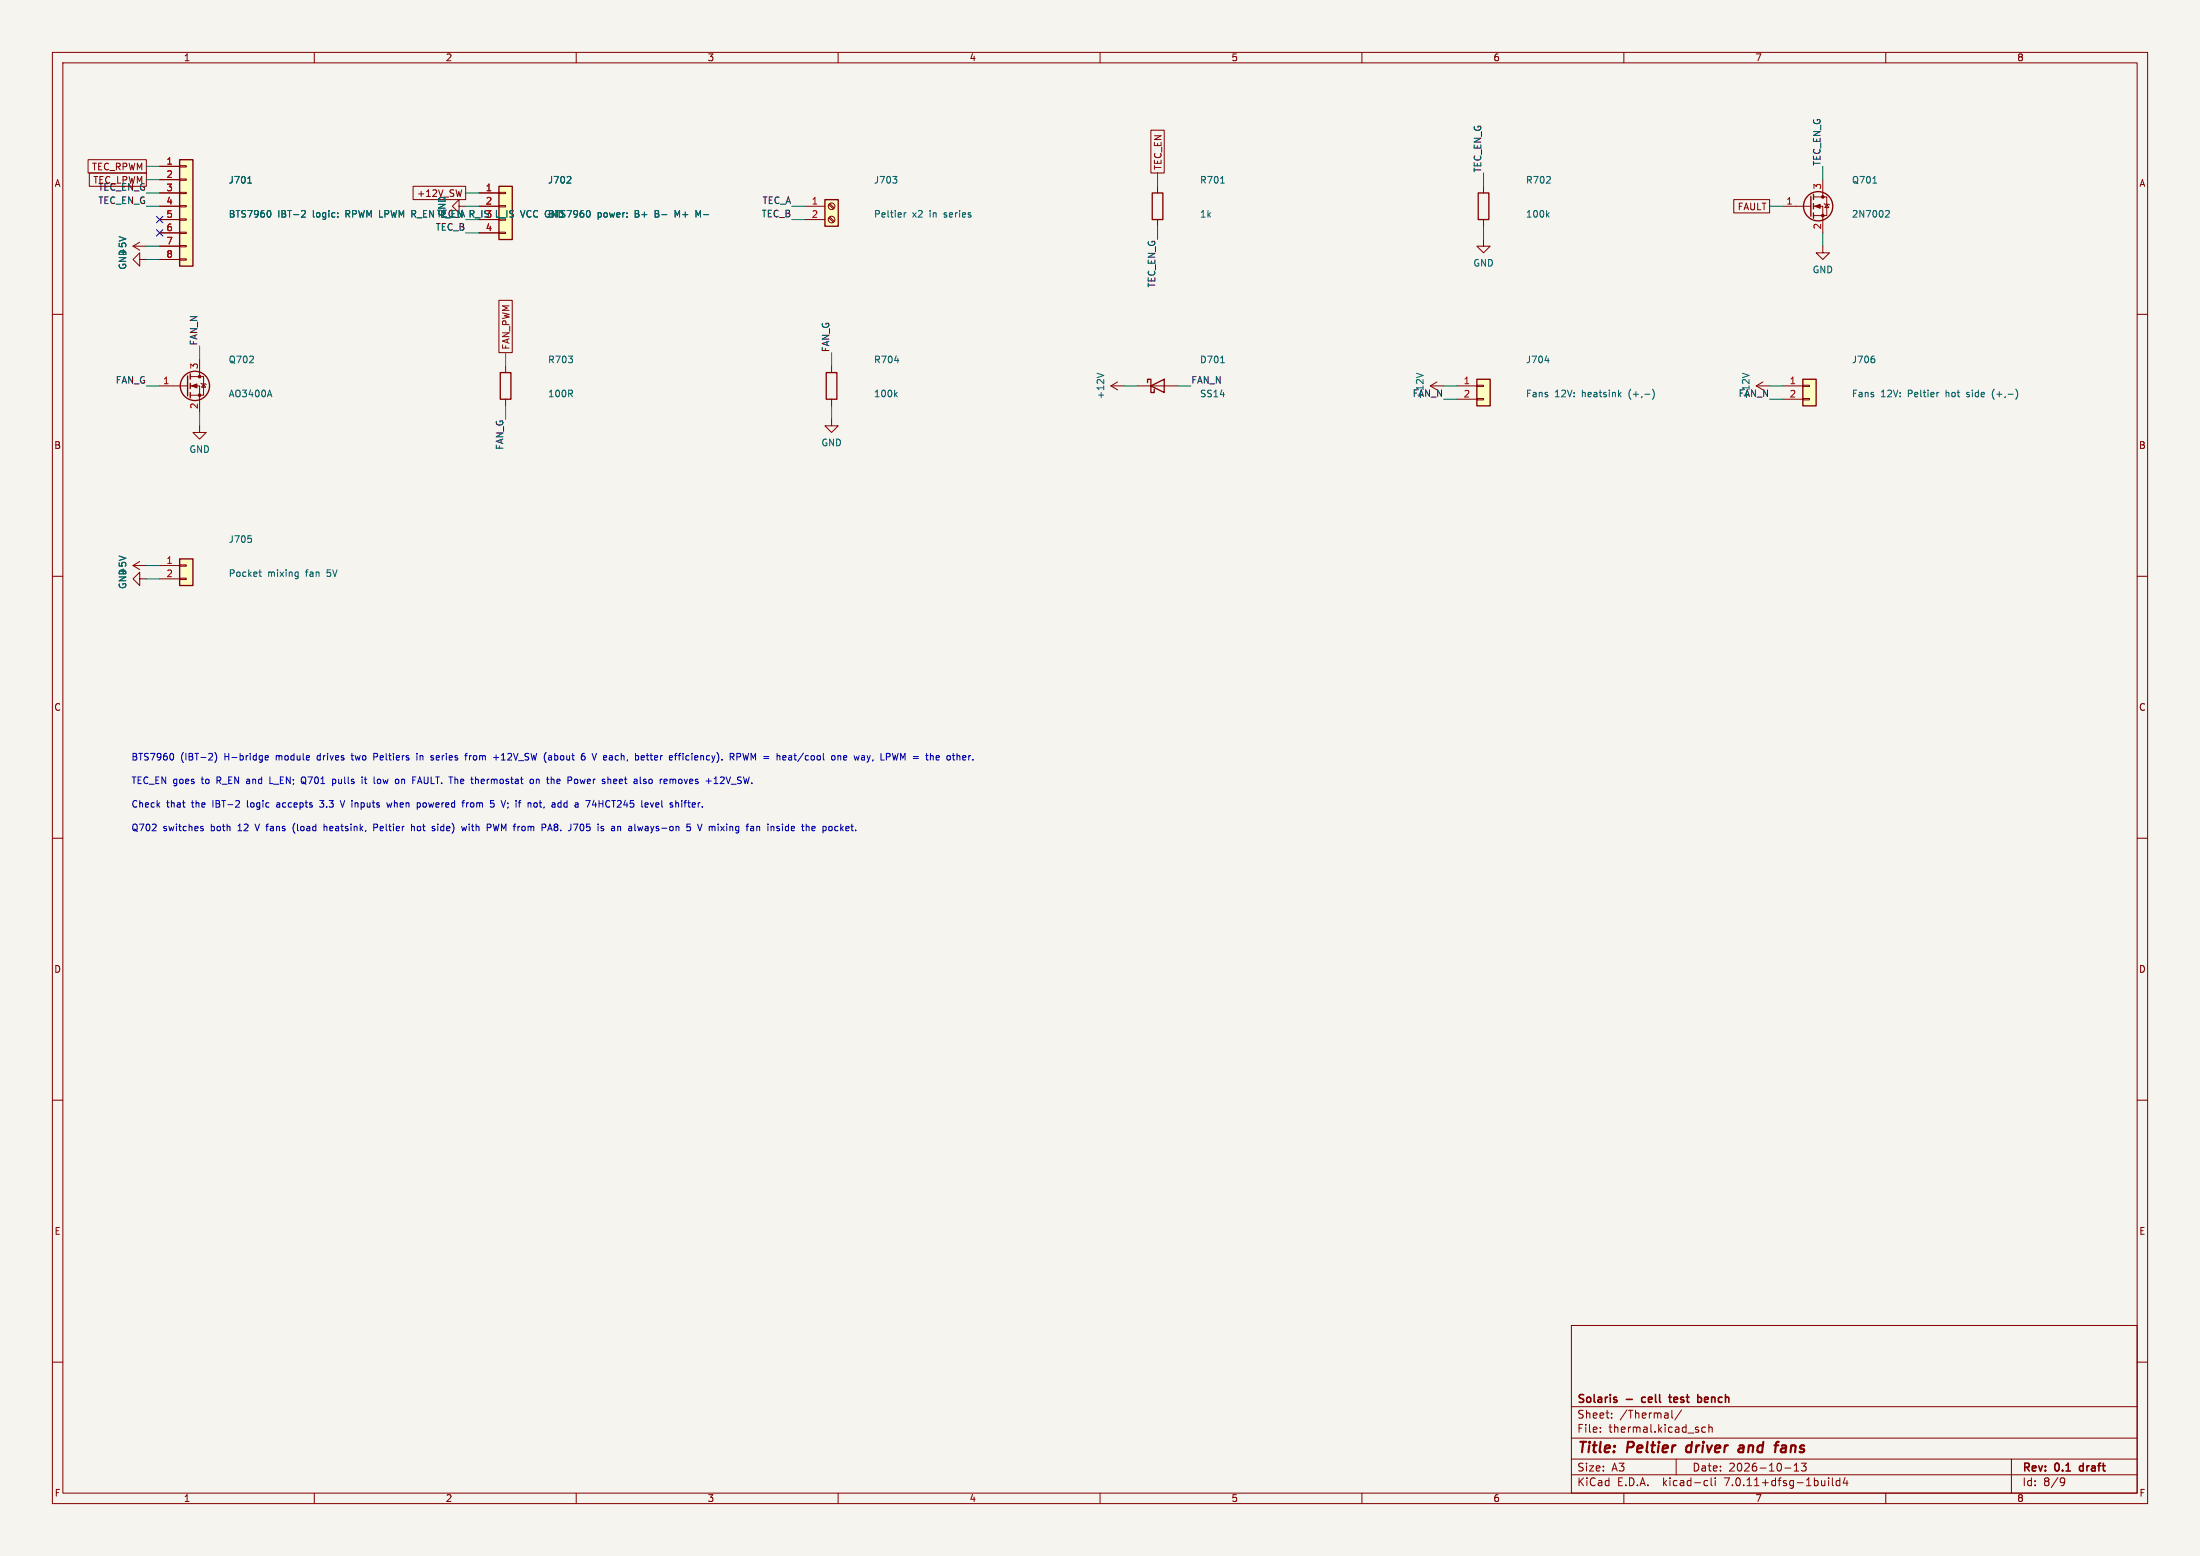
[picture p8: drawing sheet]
(kicad_sch
 (version 20230121)
 (generator eeschema)
 (paper "A3")
 (title_block
  (title "Peltier driver and fans")
  (date "2026-10-13")
  (rev "0.1 draft")
  (company "Solaris - cell test bench"))
 (lib_symbols
  (symbol "Connector_Generic:Conn_01x08"
   (pin_names
    (offset 1.016) hide) (in_bom yes) (on_board yes)
   (property "Reference" "J" (at 0 10.16 0) (effects (font (size 1.27 1.27))))
   (property "Value" "Conn_01x08" (at 0 -12.7 0) (effects (font (size 1.27 1.27))))
   (property "Footprint" "" (at 0 0 0) (effects (font (size 1.27 1.27)) hide))
   (property "Datasheet" "~" (at 0 0 0) (effects (font (size 1.27 1.27)) hide))
   (symbol "Conn_01x08_1_1"
    (rectangle (start -1.27 -10.033) (end 0 -10.287) (stroke (width 0.1524) (type default)) (fill (type none)))
    (rectangle (start -1.27 -7.493) (end 0 -7.747) (stroke (width 0.1524) (type default)) (fill (type none)))
    (rectangle (start -1.27 -4.953) (end 0 -5.207) (stroke (width 0.1524) (type default)) (fill (type none)))
    (rectangle (start -1.27 -2.413) (end 0 -2.667) (stroke (width 0.1524) (type default)) (fill (type none)))
    (rectangle (start -1.27 0.127) (end 0 -0.127) (stroke (width 0.1524) (type default)) (fill (type none)))
    (rectangle (start -1.27 2.667) (end 0 2.413) (stroke (width 0.1524) (type default)) (fill (type none)))
    (rectangle (start -1.27 5.207) (end 0 4.953) (stroke (width 0.1524) (type default)) (fill (type none)))
    (rectangle (start -1.27 7.747) (end 0 7.493) (stroke (width 0.1524) (type default)) (fill (type none)))
    (rectangle (start -1.27 8.89) (end 1.27 -11.43) (stroke (width 0.254) (type default)) (fill (type background)))
    (pin passive line (at -5.08 7.62 0) (length 3.81) (name "Pin_1" (effects (font (size 1.27 1.27)))) (number "1" (effects (font (size 1.27 1.27)))))
    (pin passive line (at -5.08 5.08 0) (length 3.81) (name "Pin_2" (effects (font (size 1.27 1.27)))) (number "2" (effects (font (size 1.27 1.27)))))
    (pin passive line (at -5.08 2.54 0) (length 3.81) (name "Pin_3" (effects (font (size 1.27 1.27)))) (number "3" (effects (font (size 1.27 1.27)))))
    (pin passive line (at -5.08 0 0) (length 3.81) (name "Pin_4" (effects (font (size 1.27 1.27)))) (number "4" (effects (font (size 1.27 1.27)))))
    (pin passive line (at -5.08 -2.54 0) (length 3.81) (name "Pin_5" (effects (font (size 1.27 1.27)))) (number "5" (effects (font (size 1.27 1.27)))))
    (pin passive line (at -5.08 -5.08 0) (length 3.81) (name "Pin_6" (effects (font (size 1.27 1.27)))) (number "6" (effects (font (size 1.27 1.27)))))
    (pin passive line (at -5.08 -7.62 0) (length 3.81) (name "Pin_7" (effects (font (size 1.27 1.27)))) (number "7" (effects (font (size 1.27 1.27)))))
    (pin passive line (at -5.08 -10.16 0) (length 3.81) (name "Pin_8" (effects (font (size 1.27 1.27)))) (number "8" (effects (font (size 1.27 1.27)))))))
  (symbol "power:+5V"
   (power)
   (pin_names
    (offset 0)) (in_bom yes) (on_board yes)
   (property "Reference" "#PWR" (at 0 -3.81 0) (effects (font (size 1.27 1.27)) hide))
   (property "Value" "+5V" (at 0 3.556 0) (effects (font (size 1.27 1.27))))
   (property "Footprint" "" (at 0 0 0) (effects (font (size 1.27 1.27)) hide))
   (property "Datasheet" "" (at 0 0 0) (effects (font (size 1.27 1.27)) hide))
   (symbol "+5V_0_1"
    (polyline (pts (xy -0.762 1.27) (xy 0 2.54)) (stroke (width 0) (type default)) (fill (type none)))
    (polyline (pts (xy 0 0) (xy 0 2.54)) (stroke (width 0) (type default)) (fill (type none)))
    (polyline (pts (xy 0 2.54) (xy 0.762 1.27)) (stroke (width 0) (type default)) (fill (type none))))
   (symbol "+5V_1_1"
    (pin power_in line (at 0 0 90) (length 0) hide (name "+5V" (effects (font (size 1.27 1.27)))) (number "1" (effects (font (size 1.27 1.27)))))))
  (symbol "power:GND"
   (power)
   (pin_names
    (offset 0)) (in_bom yes) (on_board yes)
   (property "Reference" "#PWR" (at 0 -6.35 0) (effects (font (size 1.27 1.27)) hide))
   (property "Value" "GND" (at 0 -3.81 0) (effects (font (size 1.27 1.27))))
   (property "Footprint" "" (at 0 0 0) (effects (font (size 1.27 1.27)) hide))
   (property "Datasheet" "" (at 0 0 0) (effects (font (size 1.27 1.27)) hide))
   (symbol "GND_0_1"
    (polyline (pts (xy 0 0) (xy 0 -1.27) (xy 1.27 -1.27) (xy 0 -2.54) (xy -1.27 -1.27) (xy 0 -1.27)) (stroke (width 0) (type default)) (fill (type none))))
   (symbol "GND_1_1"
    (pin power_in line (at 0 0 270) (length 0) hide (name "GND" (effects (font (size 1.27 1.27)))) (number "1" (effects (font (size 1.27 1.27)))))))
  (symbol "Connector_Generic:Conn_01x04"
   (pin_names
    (offset 1.016) hide) (in_bom yes) (on_board yes)
   (property "Reference" "J" (at 0 5.08 0) (effects (font (size 1.27 1.27))))
   (property "Value" "Conn_01x04" (at 0 -7.62 0) (effects (font (size 1.27 1.27))))
   (property "Footprint" "" (at 0 0 0) (effects (font (size 1.27 1.27)) hide))
   (property "Datasheet" "~" (at 0 0 0) (effects (font (size 1.27 1.27)) hide))
   (symbol "Conn_01x04_1_1"
    (rectangle (start -1.27 -4.953) (end 0 -5.207) (stroke (width 0.1524) (type default)) (fill (type none)))
    (rectangle (start -1.27 -2.413) (end 0 -2.667) (stroke (width 0.1524) (type default)) (fill (type none)))
    (rectangle (start -1.27 0.127) (end 0 -0.127) (stroke (width 0.1524) (type default)) (fill (type none)))
    (rectangle (start -1.27 2.667) (end 0 2.413) (stroke (width 0.1524) (type default)) (fill (type none)))
    (rectangle (start -1.27 3.81) (end 1.27 -6.35) (stroke (width 0.254) (type default)) (fill (type background)))
    (pin passive line (at -5.08 2.54 0) (length 3.81) (name "Pin_1" (effects (font (size 1.27 1.27)))) (number "1" (effects (font (size 1.27 1.27)))))
    (pin passive line (at -5.08 0 0) (length 3.81) (name "Pin_2" (effects (font (size 1.27 1.27)))) (number "2" (effects (font (size 1.27 1.27)))))
    (pin passive line (at -5.08 -2.54 0) (length 3.81) (name "Pin_3" (effects (font (size 1.27 1.27)))) (number "3" (effects (font (size 1.27 1.27)))))
    (pin passive line (at -5.08 -5.08 0) (length 3.81) (name "Pin_4" (effects (font (size 1.27 1.27)))) (number "4" (effects (font (size 1.27 1.27)))))))
  (symbol "Connector:Screw_Terminal_01x02"
   (pin_names
    (offset 1.016) hide) (in_bom yes) (on_board yes)
   (property "Reference" "J" (at 0 2.54 0) (effects (font (size 1.27 1.27))))
   (property "Value" "Screw_Terminal_01x02" (at 0 -5.08 0) (effects (font (size 1.27 1.27))))
   (property "Footprint" "" (at 0 0 0) (effects (font (size 1.27 1.27)) hide))
   (property "Datasheet" "~" (at 0 0 0) (effects (font (size 1.27 1.27)) hide))
   (symbol "Screw_Terminal_01x02_1_1"
    (rectangle (start -1.27 1.27) (end 1.27 -3.81) (stroke (width 0.254) (type default)) (fill (type background)))
    (circle (center 0 -2.54) (radius 0.635) (stroke (width 0.1524) (type default)) (fill (type none)))
    (polyline (pts (xy -0.5334 -2.2098) (xy 0.3302 -3.048)) (stroke (width 0.1524) (type default)) (fill (type none)))
    (polyline (pts (xy -0.5334 0.3302) (xy 0.3302 -0.508)) (stroke (width 0.1524) (type default)) (fill (type none)))
    (polyline (pts (xy -0.3556 -2.032) (xy 0.508 -2.8702)) (stroke (width 0.1524) (type default)) (fill (type none)))
    (polyline (pts (xy -0.3556 0.508) (xy 0.508 -0.3302)) (stroke (width 0.1524) (type default)) (fill (type none)))
    (circle (center 0 0) (radius 0.635) (stroke (width 0.1524) (type default)) (fill (type none)))
    (pin passive line (at -5.08 0 0) (length 3.81) (name "Pin_1" (effects (font (size 1.27 1.27)))) (number "1" (effects (font (size 1.27 1.27)))))
    (pin passive line (at -5.08 -2.54 0) (length 3.81) (name "Pin_2" (effects (font (size 1.27 1.27)))) (number "2" (effects (font (size 1.27 1.27)))))))
  (symbol "Device:R"
   (pin_numbers hide)
   (pin_names
    (offset 0)) (in_bom yes) (on_board yes)
   (property "Reference" "R" (at 2.032 0 90) (effects (font (size 1.27 1.27))))
   (property "Value" "R" (at 0 0 90) (effects (font (size 1.27 1.27))))
   (property "Footprint" "" (at -1.778 0 90) (effects (font (size 1.27 1.27)) hide))
   (property "Datasheet" "~" (at 0 0 0) (effects (font (size 1.27 1.27)) hide))
   (symbol "R_0_1"
    (rectangle (start -1.016 -2.54) (end 1.016 2.54) (stroke (width 0.254) (type default)) (fill (type none))))
   (symbol "R_1_1"
    (pin passive line (at 0 3.81 270) (length 1.27) (name "~" (effects (font (size 1.27 1.27)))) (number "1" (effects (font (size 1.27 1.27)))))
    (pin passive line (at 0 -3.81 90) (length 1.27) (name "~" (effects (font (size 1.27 1.27)))) (number "2" (effects (font (size 1.27 1.27)))))))
  (symbol "Transistor_FET:2N7002"
   (pin_names hide) (in_bom yes) (on_board yes)
   (property "Reference" "Q" (at 5.08 1.905 0) (effects (font (size 1.27 1.27)) (justify left)))
   (property "Value" "2N7002" (at 5.08 0 0) (effects (font (size 1.27 1.27)) (justify left)))
   (property "Footprint" "Package_TO_SOT_SMD:SOT-23" (at 5.08 -1.905 0) (effects (font (size 1.27 1.27) italic) (justify left) hide))
   (property "Datasheet" "https://www.onsemi.com/pub/Collateral/NDS7002A-D.PDF" (at 5.08 -3.81 0) (effects (font (size 1.27 1.27)) (justify left) hide))
   (symbol "2N7002_0_1"
    (polyline (pts (xy 0.254 0) (xy -2.54 0)) (stroke (width 0) (type default)) (fill (type none)))
    (polyline (pts (xy 0.254 1.905) (xy 0.254 -1.905)) (stroke (width 0.254) (type default)) (fill (type none)))
    (polyline (pts (xy 0.762 -1.27) (xy 0.762 -2.286)) (stroke (width 0.254) (type default)) (fill (type none)))
    (polyline (pts (xy 0.762 0.508) (xy 0.762 -0.508)) (stroke (width 0.254) (type default)) (fill (type none)))
    (polyline (pts (xy 0.762 2.286) (xy 0.762 1.27)) (stroke (width 0.254) (type default)) (fill (type none)))
    (polyline (pts (xy 2.54 2.54) (xy 2.54 1.778)) (stroke (width 0) (type default)) (fill (type none)))
    (polyline (pts (xy 2.54 -2.54) (xy 2.54 0) (xy 0.762 0)) (stroke (width 0) (type default)) (fill (type none)))
    (polyline (pts (xy 0.762 -1.778) (xy 3.302 -1.778) (xy 3.302 1.778) (xy 0.762 1.778)) (stroke (width 0) (type default)) (fill (type none)))
    (polyline (pts (xy 1.016 0) (xy 2.032 0.381) (xy 2.032 -0.381) (xy 1.016 0)) (stroke (width 0) (type default)) (fill (type outline)))
    (polyline (pts (xy 2.794 0.508) (xy 2.921 0.381) (xy 3.683 0.381) (xy 3.81 0.254)) (stroke (width 0) (type default)) (fill (type none)))
    (polyline (pts (xy 3.302 0.381) (xy 2.921 -0.254) (xy 3.683 -0.254) (xy 3.302 0.381)) (stroke (width 0) (type default)) (fill (type none)))
    (circle (center 1.651 0) (radius 2.794) (stroke (width 0.254) (type default)) (fill (type none)))
    (circle (center 2.54 -1.778) (radius 0.254) (stroke (width 0) (type default)) (fill (type outline)))
    (circle (center 2.54 1.778) (radius 0.254) (stroke (width 0) (type default)) (fill (type outline))))
   (symbol "2N7002_1_1"
    (pin input line (at -5.08 0 0) (length 2.54) (name "G" (effects (font (size 1.27 1.27)))) (number "1" (effects (font (size 1.27 1.27)))))
    (pin passive line (at 2.54 -5.08 90) (length 2.54) (name "S" (effects (font (size 1.27 1.27)))) (number "2" (effects (font (size 1.27 1.27)))))
    (pin passive line (at 2.54 5.08 270) (length 2.54) (name "D" (effects (font (size 1.27 1.27)))) (number "3" (effects (font (size 1.27 1.27)))))))
  (symbol "Transistor_FET:AO3400A"
   (pin_names hide) (in_bom yes) (on_board yes)
   (property "Reference" "Q" (at 5.08 1.905 0) (effects (font (size 1.27 1.27)) (justify left)))
   (property "Value" "AO3400A" (at 5.08 0 0) (effects (font (size 1.27 1.27)) (justify left)))
   (property "Footprint" "Package_TO_SOT_SMD:SOT-23" (at 5.08 -1.905 0) (effects (font (size 1.27 1.27) italic) (justify left) hide))
   (property "Datasheet" "http://www.aosmd.com/pdfs/datasheet/AO3400A.pdf" (at 5.08 -3.81 0) (effects (font (size 1.27 1.27)) (justify left) hide))
   (symbol "AO3400A_0_1"
    (polyline (pts (xy 0.254 0) (xy -2.54 0)) (stroke (width 0) (type default)) (fill (type none)))
    (polyline (pts (xy 0.254 1.905) (xy 0.254 -1.905)) (stroke (width 0.254) (type default)) (fill (type none)))
    (polyline (pts (xy 0.762 -1.27) (xy 0.762 -2.286)) (stroke (width 0.254) (type default)) (fill (type none)))
    (polyline (pts (xy 0.762 0.508) (xy 0.762 -0.508)) (stroke (width 0.254) (type default)) (fill (type none)))
    (polyline (pts (xy 0.762 2.286) (xy 0.762 1.27)) (stroke (width 0.254) (type default)) (fill (type none)))
    (polyline (pts (xy 2.54 2.54) (xy 2.54 1.778)) (stroke (width 0) (type default)) (fill (type none)))
    (polyline (pts (xy 2.54 -2.54) (xy 2.54 0) (xy 0.762 0)) (stroke (width 0) (type default)) (fill (type none)))
    (polyline (pts (xy 0.762 -1.778) (xy 3.302 -1.778) (xy 3.302 1.778) (xy 0.762 1.778)) (stroke (width 0) (type default)) (fill (type none)))
    (polyline (pts (xy 1.016 0) (xy 2.032 0.381) (xy 2.032 -0.381) (xy 1.016 0)) (stroke (width 0) (type default)) (fill (type outline)))
    (polyline (pts (xy 2.794 0.508) (xy 2.921 0.381) (xy 3.683 0.381) (xy 3.81 0.254)) (stroke (width 0) (type default)) (fill (type none)))
    (polyline (pts (xy 3.302 0.381) (xy 2.921 -0.254) (xy 3.683 -0.254) (xy 3.302 0.381)) (stroke (width 0) (type default)) (fill (type none)))
    (circle (center 1.651 0) (radius 2.794) (stroke (width 0.254) (type default)) (fill (type none)))
    (circle (center 2.54 -1.778) (radius 0.254) (stroke (width 0) (type default)) (fill (type outline)))
    (circle (center 2.54 1.778) (radius 0.254) (stroke (width 0) (type default)) (fill (type outline))))
   (symbol "AO3400A_1_1"
    (pin input line (at -5.08 0 0) (length 2.54) (name "G" (effects (font (size 1.27 1.27)))) (number "1" (effects (font (size 1.27 1.27)))))
    (pin passive line (at 2.54 -5.08 90) (length 2.54) (name "S" (effects (font (size 1.27 1.27)))) (number "2" (effects (font (size 1.27 1.27)))))
    (pin passive line (at 2.54 5.08 270) (length 2.54) (name "D" (effects (font (size 1.27 1.27)))) (number "3" (effects (font (size 1.27 1.27)))))))
  (symbol "Device:D_Schottky"
   (pin_numbers hide)
   (pin_names
    (offset 1.016) hide) (in_bom yes) (on_board yes)
   (property "Reference" "D" (at 0 2.54 0) (effects (font (size 1.27 1.27))))
   (property "Value" "D_Schottky" (at 0 -2.54 0) (effects (font (size 1.27 1.27))))
   (property "Footprint" "" (at 0 0 0) (effects (font (size 1.27 1.27)) hide))
   (property "Datasheet" "~" (at 0 0 0) (effects (font (size 1.27 1.27)) hide))
   (symbol "D_Schottky_0_1"
    (polyline (pts (xy 1.27 0) (xy -1.27 0)) (stroke (width 0) (type default)) (fill (type none)))
    (polyline (pts (xy 1.27 1.27) (xy 1.27 -1.27) (xy -1.27 0) (xy 1.27 1.27)) (stroke (width 0.254) (type default)) (fill (type none)))
    (polyline (pts (xy -1.905 0.635) (xy -1.905 1.27) (xy -1.27 1.27) (xy -1.27 -1.27) (xy -0.635 -1.27) (xy -0.635 -0.635)) (stroke (width 0.254) (type default)) (fill (type none))))
   (symbol "D_Schottky_1_1"
    (pin passive line (at -3.81 0 0) (length 2.54) (name "K" (effects (font (size 1.27 1.27)))) (number "1" (effects (font (size 1.27 1.27)))))
    (pin passive line (at 3.81 0 180) (length 2.54) (name "A" (effects (font (size 1.27 1.27)))) (number "2" (effects (font (size 1.27 1.27)))))))
  (symbol "power:+12V"
   (power)
   (pin_names
    (offset 0)) (in_bom yes) (on_board yes)
   (property "Reference" "#PWR" (at 0 -3.81 0) (effects (font (size 1.27 1.27)) hide))
   (property "Value" "+12V" (at 0 3.556 0) (effects (font (size 1.27 1.27))))
   (property "Footprint" "" (at 0 0 0) (effects (font (size 1.27 1.27)) hide))
   (property "Datasheet" "" (at 0 0 0) (effects (font (size 1.27 1.27)) hide))
   (symbol "+12V_0_1"
    (polyline (pts (xy -0.762 1.27) (xy 0 2.54)) (stroke (width 0) (type default)) (fill (type none)))
    (polyline (pts (xy 0 0) (xy 0 2.54)) (stroke (width 0) (type default)) (fill (type none)))
    (polyline (pts (xy 0 2.54) (xy 0.762 1.27)) (stroke (width 0) (type default)) (fill (type none))))
   (symbol "+12V_1_1"
    (pin power_in line (at 0 0 90) (length 0) hide (name "+12V" (effects (font (size 1.27 1.27)))) (number "1" (effects (font (size 1.27 1.27)))))))
  (symbol "Connector_Generic:Conn_01x02"
   (pin_names
    (offset 1.016) hide) (in_bom yes) (on_board yes)
   (property "Reference" "J" (at 0 2.54 0) (effects (font (size 1.27 1.27))))
   (property "Value" "Conn_01x02" (at 0 -5.08 0) (effects (font (size 1.27 1.27))))
   (property "Footprint" "" (at 0 0 0) (effects (font (size 1.27 1.27)) hide))
   (property "Datasheet" "~" (at 0 0 0) (effects (font (size 1.27 1.27)) hide))
   (symbol "Conn_01x02_1_1"
    (rectangle (start -1.27 -2.413) (end 0 -2.667) (stroke (width 0.1524) (type default)) (fill (type none)))
    (rectangle (start -1.27 0.127) (end 0 -0.127) (stroke (width 0.1524) (type default)) (fill (type none)))
    (rectangle (start -1.27 1.27) (end 1.27 -3.81) (stroke (width 0.254) (type default)) (fill (type background)))
    (pin passive line (at -5.08 0 0) (length 3.81) (name "Pin_1" (effects (font (size 1.27 1.27)))) (number "1" (effects (font (size 1.27 1.27)))))
    (pin passive line (at -5.08 -2.54 0) (length 3.81) (name "Pin_2" (effects (font (size 1.27 1.27)))) (number "2" (effects (font (size 1.27 1.27))))))))
 (symbol
  (lib_id "Connector_Generic:Conn_01x08") (at 35.56 39.37 0) (unit 1) (in_bom yes) (on_board yes) (dnp no)
  (property "Reference" "J701" (at 43.56 34.37 0) (effects (font (size 1.27 1.27)) (justify left)))
  (property "Value" "BTS7960 IBT-2 logic: RPWM LPWM R_EN L_EN R_IS L_IS VCC GND" (at 43.56 40.87 0) (effects (font (size 1.27 1.27)) (justify left)))
  (property "Footprint" "" (at 41.56 37.37 0) (effects (font (size 1.27 1.27)) hide))
  (property "Datasheet" "~" (at 41.56 37.37 0) (effects (font (size 1.27 1.27)) hide)) (pin "1") (pin "2") (pin "3") (pin "4") (pin "5") (pin "6") (pin "7") (pin "8"))
 (wire (pts (xy 30.48 31.75) (xy 27.94 31.75)) (stroke (width 0) (type default)))
 (global_label "TEC_RPWM"
  (shape passive) (at 27.94 31.75 180) (fields_autoplaced) (effects (font (size 1.27 1.27)) (justify right))
  (property "Intersheetrefs" "${INTERSHEET_REFS}" (at 27.94 31.75 0) (effects (font (size 1.27 1.27)) hide)))
 (wire (pts (xy 30.48 34.29) (xy 27.94 34.29)) (stroke (width 0) (type default)))
 (global_label "TEC_LPWM"
  (shape passive) (at 27.94 34.29 180) (fields_autoplaced) (effects (font (size 1.27 1.27)) (justify right))
  (property "Intersheetrefs" "${INTERSHEET_REFS}" (at 27.94 34.29 0) (effects (font (size 1.27 1.27)) hide)))
 (wire (pts (xy 30.48 36.83) (xy 27.94 36.83)) (stroke (width 0) (type default)))
 (label "TEC_EN_G" (at 27.94 36.83 180) (fields_autoplaced) (effects (font (size 1.27 1.27)) (justify right bottom)))
 (wire (pts (xy 30.48 39.37) (xy 27.94 39.37)) (stroke (width 0) (type default)))
 (label "TEC_EN_G" (at 27.94 39.37 180) (fields_autoplaced) (effects (font (size 1.27 1.27)) (justify right bottom)))
 (no_connect (at 30.48 41.91))
 (no_connect (at 30.48 44.45))
 (wire (pts (xy 30.48 46.99) (xy 27.94 46.99)) (stroke (width 0) (type default)))
 (symbol
  (lib_id "power:+5V") (at 27.94 46.99 90) (unit 1) (in_bom no) (on_board no) (dnp no)
  (property "Reference" "#PWR096" (at 27.94 46.99 0) (effects (font (size 1.27 1.27)) hide))
  (property "Value" "+5V" (at 23.44 46.99 0) (effects (font (size 1.27 1.27))))
  (property "Footprint" "" (at 27.94 46.99 0) (effects (font (size 1.27 1.27)) hide))
  (property "Datasheet" "~" (at 27.94 46.99 0) (effects (font (size 1.27 1.27)) hide)) (pin "1"))
 (wire (pts (xy 30.48 49.53) (xy 27.94 49.53)) (stroke (width 0) (type default)))
 (symbol
  (lib_id "power:GND") (at 27.94 49.53 270) (unit 1) (in_bom no) (on_board no) (dnp no)
  (property "Reference" "#PWR097" (at 27.94 49.53 0) (effects (font (size 1.27 1.27)) hide))
  (property "Value" "GND" (at 23.44 49.53 0) (effects (font (size 1.27 1.27))))
  (property "Footprint" "" (at 27.94 49.53 0) (effects (font (size 1.27 1.27)) hide))
  (property "Datasheet" "~" (at 27.94 49.53 0) (effects (font (size 1.27 1.27)) hide)) (pin "1"))
 (symbol
  (lib_id "Connector_Generic:Conn_01x04") (at 96.52 39.37 0) (unit 1) (in_bom yes) (on_board yes) (dnp no)
  (property "Reference" "J702" (at 104.52 34.37 0) (effects (font (size 1.27 1.27)) (justify left)))
  (property "Value" "BTS7960 power: B+ B- M+ M-" (at 104.52 40.87 0) (effects (font (size 1.27 1.27)) (justify left)))
  (property "Footprint" "" (at 102.52 37.37 0) (effects (font (size 1.27 1.27)) hide))
  (property "Datasheet" "~" (at 102.52 37.37 0) (effects (font (size 1.27 1.27)) hide)) (pin "1") (pin "2") (pin "3") (pin "4"))
 (wire (pts (xy 91.44 36.83) (xy 88.9 36.83)) (stroke (width 0) (type default)))
 (global_label "+12V_SW"
  (shape passive) (at 88.9 36.83 180) (fields_autoplaced) (effects (font (size 1.27 1.27)) (justify right))
  (property "Intersheetrefs" "${INTERSHEET_REFS}" (at 88.9 36.83 0) (effects (font (size 1.27 1.27)) hide)))
 (wire (pts (xy 91.44 39.37) (xy 88.9 39.37)) (stroke (width 0) (type default)))
 (symbol
  (lib_id "power:GND") (at 88.9 39.37 270) (unit 1) (in_bom no) (on_board no) (dnp no)
  (property "Reference" "#PWR098" (at 88.9 39.37 0) (effects (font (size 1.27 1.27)) hide))
  (property "Value" "GND" (at 84.4 39.37 0) (effects (font (size 1.27 1.27))))
  (property "Footprint" "" (at 88.9 39.37 0) (effects (font (size 1.27 1.27)) hide))
  (property "Datasheet" "~" (at 88.9 39.37 0) (effects (font (size 1.27 1.27)) hide)) (pin "1"))
 (wire (pts (xy 91.44 41.91) (xy 88.9 41.91)) (stroke (width 0) (type default)))
 (label "TEC_A" (at 88.9 41.91 180) (fields_autoplaced) (effects (font (size 1.27 1.27)) (justify right bottom)))
 (wire (pts (xy 91.44 44.45) (xy 88.9 44.45)) (stroke (width 0) (type default)))
 (label "TEC_B" (at 88.9 44.45 180) (fields_autoplaced) (effects (font (size 1.27 1.27)) (justify right bottom)))
 (symbol
  (lib_id "Connector:Screw_Terminal_01x02") (at 158.75 39.37 0) (unit 1) (in_bom yes) (on_board yes) (dnp no)
  (property "Reference" "J703" (at 166.75 34.37 0) (effects (font (size 1.27 1.27)) (justify left)))
  (property "Value" "Peltier x2 in series" (at 166.75 40.87 0) (effects (font (size 1.27 1.27)) (justify left)))
  (property "Footprint" "" (at 164.75 37.37 0) (effects (font (size 1.27 1.27)) hide))
  (property "Datasheet" "~" (at 164.75 37.37 0) (effects (font (size 1.27 1.27)) hide)) (pin "1") (pin "2"))
 (wire (pts (xy 153.67 39.37) (xy 151.13 39.37)) (stroke (width 0) (type default)))
 (label "TEC_A" (at 151.13 39.37 180) (fields_autoplaced) (effects (font (size 1.27 1.27)) (justify right bottom)))
 (wire (pts (xy 153.67 41.91) (xy 151.13 41.91)) (stroke (width 0) (type default)))
 (label "TEC_B" (at 151.13 41.91 180) (fields_autoplaced) (effects (font (size 1.27 1.27)) (justify right bottom)))
 (symbol
  (lib_id "Device:R") (at 220.98 39.37 0) (unit 1) (in_bom yes) (on_board yes) (dnp no)
  (property "Reference" "R701" (at 228.98 34.37 0) (effects (font (size 1.27 1.27)) (justify left)))
  (property "Value" "1k" (at 228.98 40.87 0) (effects (font (size 1.27 1.27)) (justify left)))
  (property "Footprint" "" (at 226.98 37.37 0) (effects (font (size 1.27 1.27)) hide))
  (property "Datasheet" "~" (at 226.98 37.37 0) (effects (font (size 1.27 1.27)) hide)) (pin "1") (pin "2"))
 (wire (pts (xy 220.98 35.56) (xy 220.98 33.02)) (stroke (width 0) (type default)))
 (global_label "TEC_EN"
  (shape passive) (at 220.98 33.02 90) (fields_autoplaced) (effects (font (size 1.27 1.27)) (justify left))
  (property "Intersheetrefs" "${INTERSHEET_REFS}" (at 220.98 33.02 0) (effects (font (size 1.27 1.27)) hide)))
 (wire (pts (xy 220.98 43.18) (xy 220.98 45.72)) (stroke (width 0) (type default)))
 (label "TEC_EN_G" (at 220.98 45.72 270) (fields_autoplaced) (effects (font (size 1.27 1.27)) (justify right bottom)))
 (symbol
  (lib_id "Device:R") (at 283.21 39.37 0) (unit 1) (in_bom yes) (on_board yes) (dnp no)
  (property "Reference" "R702" (at 291.21 34.37 0) (effects (font (size 1.27 1.27)) (justify left)))
  (property "Value" "100k" (at 291.21 40.87 0) (effects (font (size 1.27 1.27)) (justify left)))
  (property "Footprint" "" (at 289.21 37.37 0) (effects (font (size 1.27 1.27)) hide))
  (property "Datasheet" "~" (at 289.21 37.37 0) (effects (font (size 1.27 1.27)) hide)) (pin "1") (pin "2"))
 (wire (pts (xy 283.21 35.56) (xy 283.21 33.02)) (stroke (width 0) (type default)))
 (label "TEC_EN_G" (at 283.21 33.02 90) (fields_autoplaced) (effects (font (size 1.27 1.27)) (justify left bottom)))
 (wire (pts (xy 283.21 43.18) (xy 283.21 45.72)) (stroke (width 0) (type default)))
 (symbol
  (lib_id "power:GND") (at 283.21 45.72 0) (unit 1) (in_bom no) (on_board no) (dnp no)
  (property "Reference" "#PWR099" (at 283.21 45.72 0) (effects (font (size 1.27 1.27)) hide))
  (property "Value" "GND" (at 283.21 50.22 0) (effects (font (size 1.27 1.27))))
  (property "Footprint" "" (at 283.21 45.72 0) (effects (font (size 1.27 1.27)) hide))
  (property "Datasheet" "~" (at 283.21 45.72 0) (effects (font (size 1.27 1.27)) hide)) (pin "1"))
 (symbol
  (lib_id "Transistor_FET:2N7002") (at 345.44 39.37 0) (unit 1) (in_bom yes) (on_board yes) (dnp no)
  (property "Reference" "Q701" (at 353.44 34.37 0) (effects (font (size 1.27 1.27)) (justify left)))
  (property "Value" "2N7002" (at 353.44 40.87 0) (effects (font (size 1.27 1.27)) (justify left)))
  (property "Footprint" "" (at 351.44 37.37 0) (effects (font (size 1.27 1.27)) hide))
  (property "Datasheet" "~" (at 351.44 37.37 0) (effects (font (size 1.27 1.27)) hide)) (pin "1") (pin "2") (pin "3"))
 (wire (pts (xy 340.36 39.37) (xy 337.82 39.37)) (stroke (width 0) (type default)))
 (global_label "FAULT"
  (shape passive) (at 337.82 39.37 180) (fields_autoplaced) (effects (font (size 1.27 1.27)) (justify right))
  (property "Intersheetrefs" "${INTERSHEET_REFS}" (at 337.82 39.37 0) (effects (font (size 1.27 1.27)) hide)))
 (wire (pts (xy 347.98 44.45) (xy 347.98 46.99)) (stroke (width 0) (type default)))
 (symbol
  (lib_id "power:GND") (at 347.98 46.99 0) (unit 1) (in_bom no) (on_board no) (dnp no)
  (property "Reference" "#PWR100" (at 347.98 46.99 0) (effects (font (size 1.27 1.27)) hide))
  (property "Value" "GND" (at 347.98 51.49 0) (effects (font (size 1.27 1.27))))
  (property "Footprint" "" (at 347.98 46.99 0) (effects (font (size 1.27 1.27)) hide))
  (property "Datasheet" "~" (at 347.98 46.99 0) (effects (font (size 1.27 1.27)) hide)) (pin "1"))
 (wire (pts (xy 347.98 34.29) (xy 347.98 31.75)) (stroke (width 0) (type default)))
 (label "TEC_EN_G" (at 347.98 31.75 90) (fields_autoplaced) (effects (font (size 1.27 1.27)) (justify left bottom)))
 (symbol
  (lib_id "Transistor_FET:AO3400A") (at 35.56 73.66 0) (unit 1) (in_bom yes) (on_board yes) (dnp no)
  (property "Reference" "Q702" (at 43.56 68.66 0) (effects (font (size 1.27 1.27)) (justify left)))
  (property "Value" "AO3400A" (at 43.56 75.16 0) (effects (font (size 1.27 1.27)) (justify left)))
  (property "Footprint" "" (at 41.56 71.66 0) (effects (font (size 1.27 1.27)) hide))
  (property "Datasheet" "~" (at 41.56 71.66 0) (effects (font (size 1.27 1.27)) hide)) (pin "1") (pin "2") (pin "3"))
 (wire (pts (xy 30.48 73.66) (xy 27.94 73.66)) (stroke (width 0) (type default)))
 (label "FAN_G" (at 27.94 73.66 180) (fields_autoplaced) (effects (font (size 1.27 1.27)) (justify right bottom)))
 (wire (pts (xy 38.1 78.74) (xy 38.1 81.28)) (stroke (width 0) (type default)))
 (symbol
  (lib_id "power:GND") (at 38.1 81.28 0) (unit 1) (in_bom no) (on_board no) (dnp no)
  (property "Reference" "#PWR101" (at 38.1 81.28 0) (effects (font (size 1.27 1.27)) hide))
  (property "Value" "GND" (at 38.1 85.78 0) (effects (font (size 1.27 1.27))))
  (property "Footprint" "" (at 38.1 81.28 0) (effects (font (size 1.27 1.27)) hide))
  (property "Datasheet" "~" (at 38.1 81.28 0) (effects (font (size 1.27 1.27)) hide)) (pin "1"))
 (wire (pts (xy 38.1 68.58) (xy 38.1 66.04)) (stroke (width 0) (type default)))
 (label "FAN_N" (at 38.1 66.04 90) (fields_autoplaced) (effects (font (size 1.27 1.27)) (justify left bottom)))
 (symbol
  (lib_id "Device:R") (at 96.52 73.66 0) (unit 1) (in_bom yes) (on_board yes) (dnp no)
  (property "Reference" "R703" (at 104.52 68.66 0) (effects (font (size 1.27 1.27)) (justify left)))
  (property "Value" "100R" (at 104.52 75.16 0) (effects (font (size 1.27 1.27)) (justify left)))
  (property "Footprint" "" (at 102.52 71.66 0) (effects (font (size 1.27 1.27)) hide))
  (property "Datasheet" "~" (at 102.52 71.66 0) (effects (font (size 1.27 1.27)) hide)) (pin "1") (pin "2"))
 (wire (pts (xy 96.52 69.85) (xy 96.52 67.31)) (stroke (width 0) (type default)))
 (global_label "FAN_PWM"
  (shape passive) (at 96.52 67.31 90) (fields_autoplaced) (effects (font (size 1.27 1.27)) (justify left))
  (property "Intersheetrefs" "${INTERSHEET_REFS}" (at 96.52 67.31 0) (effects (font (size 1.27 1.27)) hide)))
 (wire (pts (xy 96.52 77.47) (xy 96.52 80.01)) (stroke (width 0) (type default)))
 (label "FAN_G" (at 96.52 80.01 270) (fields_autoplaced) (effects (font (size 1.27 1.27)) (justify right bottom)))
 (symbol
  (lib_id "Device:R") (at 158.75 73.66 0) (unit 1) (in_bom yes) (on_board yes) (dnp no)
  (property "Reference" "R704" (at 166.75 68.66 0) (effects (font (size 1.27 1.27)) (justify left)))
  (property "Value" "100k" (at 166.75 75.16 0) (effects (font (size 1.27 1.27)) (justify left)))
  (property "Footprint" "" (at 164.75 71.66 0) (effects (font (size 1.27 1.27)) hide))
  (property "Datasheet" "~" (at 164.75 71.66 0) (effects (font (size 1.27 1.27)) hide)) (pin "1") (pin "2"))
 (wire (pts (xy 158.75 69.85) (xy 158.75 67.31)) (stroke (width 0) (type default)))
 (label "FAN_G" (at 158.75 67.31 90) (fields_autoplaced) (effects (font (size 1.27 1.27)) (justify left bottom)))
 (wire (pts (xy 158.75 77.47) (xy 158.75 80.01)) (stroke (width 0) (type default)))
 (symbol
  (lib_id "power:GND") (at 158.75 80.01 0) (unit 1) (in_bom no) (on_board no) (dnp no)
  (property "Reference" "#PWR102" (at 158.75 80.01 0) (effects (font (size 1.27 1.27)) hide))
  (property "Value" "GND" (at 158.75 84.51 0) (effects (font (size 1.27 1.27))))
  (property "Footprint" "" (at 158.75 80.01 0) (effects (font (size 1.27 1.27)) hide))
  (property "Datasheet" "~" (at 158.75 80.01 0) (effects (font (size 1.27 1.27)) hide)) (pin "1"))
 (symbol
  (lib_id "Device:D_Schottky") (at 220.98 73.66 0) (unit 1) (in_bom yes) (on_board yes) (dnp no)
  (property "Reference" "D701" (at 228.98 68.66 0) (effects (font (size 1.27 1.27)) (justify left)))
  (property "Value" "SS14" (at 228.98 75.16 0) (effects (font (size 1.27 1.27)) (justify left)))
  (property "Footprint" "" (at 226.98 71.66 0) (effects (font (size 1.27 1.27)) hide))
  (property "Datasheet" "~" (at 226.98 71.66 0) (effects (font (size 1.27 1.27)) hide)) (pin "1") (pin "2"))
 (wire (pts (xy 217.17 73.66) (xy 214.63 73.66)) (stroke (width 0) (type default)))
 (symbol
  (lib_id "power:+12V") (at 214.63 73.66 90) (unit 1) (in_bom no) (on_board no) (dnp no)
  (property "Reference" "#PWR103" (at 214.63 73.66 0) (effects (font (size 1.27 1.27)) hide))
  (property "Value" "+12V" (at 210.13 73.66 0) (effects (font (size 1.27 1.27))))
  (property "Footprint" "" (at 214.63 73.66 0) (effects (font (size 1.27 1.27)) hide))
  (property "Datasheet" "~" (at 214.63 73.66 0) (effects (font (size 1.27 1.27)) hide)) (pin "1"))
 (wire (pts (xy 224.79 73.66) (xy 227.33 73.66)) (stroke (width 0) (type default)))
 (label "FAN_N" (at 227.33 73.66 0) (fields_autoplaced) (effects (font (size 1.27 1.27)) (justify left bottom)))
 (symbol
  (lib_id "Connector_Generic:Conn_01x02") (at 283.21 73.66 0) (unit 1) (in_bom yes) (on_board yes) (dnp no)
  (property "Reference" "J704" (at 291.21 68.66 0) (effects (font (size 1.27 1.27)) (justify left)))
  (property "Value" "Fans 12V: heatsink (+,-)" (at 291.21 75.16 0) (effects (font (size 1.27 1.27)) (justify left)))
  (property "Footprint" "" (at 289.21 71.66 0) (effects (font (size 1.27 1.27)) hide))
  (property "Datasheet" "~" (at 289.21 71.66 0) (effects (font (size 1.27 1.27)) hide)) (pin "1") (pin "2"))
 (wire (pts (xy 278.13 73.66) (xy 275.59 73.66)) (stroke (width 0) (type default)))
 (symbol
  (lib_id "power:+12V") (at 275.59 73.66 90) (unit 1) (in_bom no) (on_board no) (dnp no)
  (property "Reference" "#PWR104" (at 275.59 73.66 0) (effects (font (size 1.27 1.27)) hide))
  (property "Value" "+12V" (at 271.09 73.66 0) (effects (font (size 1.27 1.27))))
  (property "Footprint" "" (at 275.59 73.66 0) (effects (font (size 1.27 1.27)) hide))
  (property "Datasheet" "~" (at 275.59 73.66 0) (effects (font (size 1.27 1.27)) hide)) (pin "1"))
 (wire (pts (xy 278.13 76.2) (xy 275.59 76.2)) (stroke (width 0) (type default)))
 (label "FAN_N" (at 275.59 76.2 180) (fields_autoplaced) (effects (font (size 1.27 1.27)) (justify right bottom)))
 (symbol
  (lib_id "Connector_Generic:Conn_01x02") (at 345.44 73.66 0) (unit 1) (in_bom yes) (on_board yes) (dnp no)
  (property "Reference" "J706" (at 353.44 68.66 0) (effects (font (size 1.27 1.27)) (justify left)))
  (property "Value" "Fans 12V: Peltier hot side (+,-)" (at 353.44 75.16 0) (effects (font (size 1.27 1.27)) (justify left)))
  (property "Footprint" "" (at 351.44 71.66 0) (effects (font (size 1.27 1.27)) hide))
  (property "Datasheet" "~" (at 351.44 71.66 0) (effects (font (size 1.27 1.27)) hide)) (pin "1") (pin "2"))
 (wire (pts (xy 340.36 73.66) (xy 337.82 73.66)) (stroke (width 0) (type default)))
 (symbol
  (lib_id "power:+12V") (at 337.82 73.66 90) (unit 1) (in_bom no) (on_board no) (dnp no)
  (property "Reference" "#PWR105" (at 337.82 73.66 0) (effects (font (size 1.27 1.27)) hide))
  (property "Value" "+12V" (at 333.32 73.66 0) (effects (font (size 1.27 1.27))))
  (property "Footprint" "" (at 337.82 73.66 0) (effects (font (size 1.27 1.27)) hide))
  (property "Datasheet" "~" (at 337.82 73.66 0) (effects (font (size 1.27 1.27)) hide)) (pin "1"))
 (wire (pts (xy 340.36 76.2) (xy 337.82 76.2)) (stroke (width 0) (type default)))
 (label "FAN_N" (at 337.82 76.2 180) (fields_autoplaced) (effects (font (size 1.27 1.27)) (justify right bottom)))
 (symbol
  (lib_id "Connector_Generic:Conn_01x02") (at 35.56 107.95 0) (unit 1) (in_bom yes) (on_board yes) (dnp no)
  (property "Reference" "J705" (at 43.56 102.95 0) (effects (font (size 1.27 1.27)) (justify left)))
  (property "Value" "Pocket mixing fan 5V" (at 43.56 109.45 0) (effects (font (size 1.27 1.27)) (justify left)))
  (property "Footprint" "" (at 41.56 105.95 0) (effects (font (size 1.27 1.27)) hide))
  (property "Datasheet" "~" (at 41.56 105.95 0) (effects (font (size 1.27 1.27)) hide)) (pin "1") (pin "2"))
 (wire (pts (xy 30.48 107.95) (xy 27.94 107.95)) (stroke (width 0) (type default)))
 (symbol
  (lib_id "power:+5V") (at 27.94 107.95 90) (unit 1) (in_bom no) (on_board no) (dnp no)
  (property "Reference" "#PWR106" (at 27.94 107.95 0) (effects (font (size 1.27 1.27)) hide))
  (property "Value" "+5V" (at 23.44 107.95 0) (effects (font (size 1.27 1.27))))
  (property "Footprint" "" (at 27.94 107.95 0) (effects (font (size 1.27 1.27)) hide))
  (property "Datasheet" "~" (at 27.94 107.95 0) (effects (font (size 1.27 1.27)) hide)) (pin "1"))
 (wire (pts (xy 30.48 110.49) (xy 27.94 110.49)) (stroke (width 0) (type default)))
 (symbol
  (lib_id "power:GND") (at 27.94 110.49 270) (unit 1) (in_bom no) (on_board no) (dnp no)
  (property "Reference" "#PWR107" (at 27.94 110.49 0) (effects (font (size 1.27 1.27)) hide))
  (property "Value" "GND" (at 23.44 110.49 0) (effects (font (size 1.27 1.27))))
  (property "Footprint" "" (at 27.94 110.49 0) (effects (font (size 1.27 1.27)) hide))
  (property "Datasheet" "~" (at 27.94 110.49 0) (effects (font (size 1.27 1.27)) hide)) (pin "1"))
 (text "BTS7960 (IBT-2) H-bridge module drives two Peltiers in series from +12V_SW (about 6 V each, better efficiency). RPWM = heat/cool one way, LPWM = the other." (at 25 144.0 0) (effects (font (size 1.27 1.27)) (justify left top)))
 (text "TEC_EN goes to R_EN and L_EN; Q701 pulls it low on FAULT. The thermostat on the Power sheet also removes +12V_SW." (at 25 148.5 0) (effects (font (size 1.27 1.27)) (justify left top)))
 (text "Check that the IBT-2 logic accepts 3.3 V inputs when powered from 5 V; if not, add a 74HCT245 level shifter." (at 25 153.0 0) (effects (font (size 1.27 1.27)) (justify left top)))
 (text "Q702 switches both 12 V fans (load heatsink, Peltier hot side) with PWM from PA8. J705 is an always-on 5 V mixing fan inside the pocket." (at 25 157.5 0) (effects (font (size 1.27 1.27)) (justify left top))))
